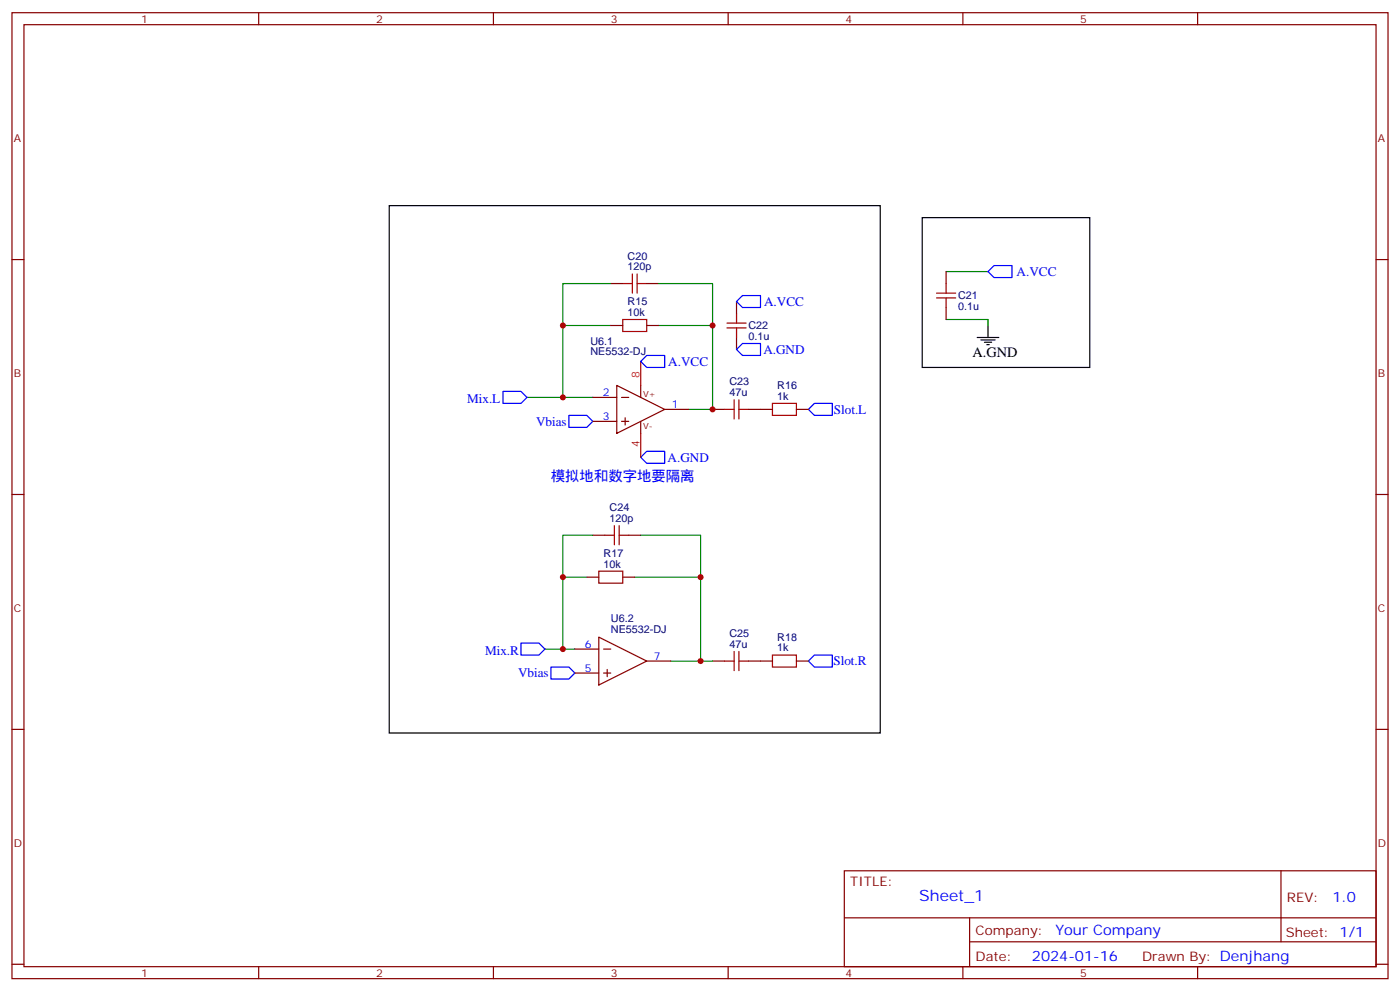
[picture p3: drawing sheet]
<svg xmlns="http://www.w3.org/2000/svg" width="412mm" height="292mm" viewBox="0 0 412 292" stroke-linecap="round" stroke-linejoin="round" font-family="sans-serif">
<g fill="none" stroke="#870000" stroke-width=".35">
<path d="M3.5 3.7h405.4v284.4h-405.4zM7.1 7.3h398.2v277.3h-398.2zM76.2 3.7v3.6M145.3 3.7v3.6M214.5 3.7v3.6M283.6 3.7v3.6M352.8 3.7v3.6M3.5 76.4h3.6M278.7 79.9v3.6M405.3 76.4h3.6M179.9 83.5h3.5M179.9 95.8h3.5"/>
<path d="M190.5 83.5h3.5M190.5 95.8h3.5M217 88.8v3.5M217 99.3v3.6M278.7 90.5v3.6M174.6 117h7.1M181.7 113.5l14.1 7-14.1 7.1zM183.1 117h2.1M188.7 113.5v3.5M174.6 124h7.1M183.1 124h2.1M184.1 123v2.1"/>
<path d="M188.7 124v3.6M195.8 120.5h7M209.9 120.5h3.5M220.5 120.5h7M234.6 120.5h3.5M3.5 145.6h3.6M174.6 157.6h3.6M185.2 157.6h3.5M405.3 145.6h3.6M172.9 169.9h3.5M183.4 169.9h3.6M169.3 191.1h7.1"/>
<path d="M169.3 198.1h7.1M176.4 187.5l14.1 7.1-14.1 7zM177.8 191.1h2.1M177.8 198.1h2.1M178.9 197.1v2.1M190.5 194.6h7.1M209.9 194.6h3.5M220.5 194.6h7M234.6 194.6h3.5M3.5 214.7h3.6M405.3 214.7h3.6M248.7 256.3h156.6v28.3h-156.6z"/>
<path d="M377.3 256.4v20.8M248.7 270.2h156.5M285.6 277.2h119.6M285.6 270.2v14.1M3.5 283.8h3.6M76.2 284.6v3.5M145.3 284.6v3.5M214.5 284.6v3.5M283.6 284.6v3.5M352.8 284.6v3.5M405.3 283.8h3.6"/>
</g>
<path d="M114.7 60.5h144.6v155.3h-144.6zM271.6 64.1h49.4v44.1h-49.4zM287.9 99.3h6.3M291 95.8v3.5M288.9 100h4.3M290 100.8h2.1M290.7 101.5h.7" fill="none" stroke="#000" stroke-width=".35"/>
<g fill="none" stroke="#008700" stroke-width=".35">
<path d="M278.7 79.9h12.3M179.9 95.8h-14.1v21.2M179.9 83.5h-14.1v12.3M194 95.8h15.9v24.7h-7.1M194 83.5h15.9v12.3M278.7 94.1h12.3v1.7M155.2 117h19.4M174.6 157.6h-8.8v12.3M188.7 157.6h17.7v12.3M172.9 169.9h-7.1v21.2M187 169.9h19.4v24.7h-8.8M160.5 191.1h8.8"/>
<path d="M206.4 194.6h3.5"/>
</g>
<g fill="none" stroke="#a10000" stroke-width=".35">
<path d="M183.4 94.1h7.1v3.5h-7.1zM183.4 83.5h2.9M186.3 80.6v5.7M187.7 83.5h2.8M187.7 80.6v5.7M214.1 96.5h5.7M214.1 95.1h5.7M217 92.3v2.8M217 96.5v2.8M275.9 87.7h5.6M275.9 86.3h5.6M278.7 83.5v2.8"/>
<path d="M278.7 87.7v2.8M216.3 117.7v5.6M217.7 117.7v5.6M227.5 118.7h7.1v3.6h-7.1zM213.4 120.5h2.9M217.7 120.5h2.8M178.2 157.6h2.8M181 154.7v5.7M182.4 157.6h2.8M182.4 154.7v5.7M176.4 168.1h7v3.6h-7zM213.4 194.6h2.9"/>
<path d="M216.3 191.8v5.6M217.7 194.6h2.8M217.7 191.8v5.6M227.5 192.8h7.1v3.6h-7.1z"/>
</g>
<path d="M292.8 78.2h5.3v3.5h-5.3l-1.8-1.8zM218.7 87h5.3v3.5h-5.3l-1.7-1.7zM148.2 115.2h5.3l1.7 1.8-1.7 1.7h-5.3zM190.5 104.6h5.3v3.6h-5.3l-1.8-1.8zM217 102.9l1.7-1.8h5.3v3.5h-5.3zM239.9 118.7h5.3v3.6h-5.3l-1.8-1.8zM167.6 122.3h5.3l1.7 1.7-1.7 1.8h-5.3zM188.7 134.6l1.8-1.7h5.3v3.5h-5.3zM153.5 189.3h5.2l1.8 1.8-1.8 1.7h-5.2zM162.3 196.4h5.3l1.7 1.7-1.7 1.8h-5.3zM239.9 192.8h5.3v3.6h-5.3l-1.8-1.8z" fill="none" stroke="#00f" stroke-width=".35"/>
<path d="M188.7 106.4v7.1M188.7 127.6v7" fill="none" stroke="#f00" stroke-width=".35"/>
<g fill="#c00">
<circle cx="209.9" cy="120.5" r=".88"/>
<circle cx="206.4" cy="194.6" r=".88"/>
<circle cx="209.9" cy="95.8" r=".88"/>
<circle cx="206.4" cy="169.9" r=".88"/>
<circle cx="165.8" cy="117" r=".88"/>
<circle cx="165.8" cy="95.8" r=".88"/>
<circle cx="165.8" cy="191.1" r=".88"/>
<circle cx="165.8" cy="169.9" r=".88"/>
</g>
<text font-size="4.6" fill="#00f" x="270.8" y="265.4">Sheet_1</text>
<text font-size="4.2" x="286.5" y="105">A.GND</text>
<g font-size="4.2" fill="#00f">
<text x="162.3" y="141.7">模拟地和数字地要隔离</text>
<text x="392.5" y="265.6">1.0</text>
<text x="310.9" y="275.2">Your Company</text>
<text x="304" y="283">2024-01-16</text>
</g>
<g font-size="3.9" fill="#00f">
<text x="299.5" y="81.2">A.VCC</text>
<text x="225.1" y="90">A.VCC</text>
<text x="196.9" y="107.7">A.VCC</text>
<text x="224.9" y="104.1">A.GND</text>
<text x="137.6" y="118.7">Mix.L</text>
<text x="157.9" y="125.3">Vbias</text>
<text x="245.6" y="121.7">Slot.L</text>
<text x="196.6" y="135.9">A.GND</text>
<text x="142.9" y="192.8">Mix.R</text>
<text x="245.5" y="195.9">Slot.R</text>
<text x="152.6" y="199.4">Vbias</text>
</g>
<g font-size="3.9" fill="#800">
<text x="250.5" y="260.9">TITLE:</text>
<text x="379.1" y="265.6">REV:</text>
<text x="287.4" y="275.1">Company:</text>
<text x="378.7" y="275.7">Sheet: 1/1</text>
<text x="287.4" y="282.8">Date:</text>
<text x="336.4" y="282.9">Drawn By: Denjhang</text>
</g>
<g font-size="3.2" fill="#800">
<text x="41.6" y="6.7">1</text>
<text x="110.8" y="6.7">2</text>
<text x="179.9" y="6.7">3</text>
<text x="249.1" y="6.7">4</text>
<text x="318.2" y="6.7">5</text>
<text x="4.1" y="41.8">A</text>
<text x="405.9" y="41.8">A</text>
<text x="4.1" y="111">B</text>
<text x="405.9" y="111">B</text>
<text x="4.1" y="180.1">C</text>
<text x="405.9" y="180.1">C</text>
<text x="4.1" y="249.3">D</text>
<text x="405.9" y="249.3">D</text>
<text x="41.6" y="287.5">1</text>
<text x="110.8" y="287.5">2</text>
<text x="179.9" y="287.5">3</text>
<text x="249.1" y="287.5">4</text>
<text x="318.2" y="287.5">5</text>
</g>
<g font-size="3.2" fill="#000080">
<text x="184.9" y="76.4">C20</text>
<text x="184.9" y="79.6">120p</text>
<text x="184.9" y="89.8">R15</text>
<text x="282.2" y="88.1">C21</text>
<text x="184.9" y="93">10k</text>
<text x="282.2" y="91.3">0.1u</text>
<text x="173.9" y="101.4">U6.1</text>
<text x="220.5" y="100.1">0.1u</text>
<text x="220.5" y="96.9">C22</text>
<text x="173.9" y="104.6">NE5532-DJ</text>
<text x="214.9" y="113.4">C23</text>
<text x="214.9" y="116.6">47u</text>
<text x="229" y="117.7">1k</text>
<text x="229" y="114.6">R16</text>
<text x="179.6" y="153.7">120p</text>
<text x="179.6" y="150.5">C24</text>
<text x="177.8" y="167.1">10k</text>
<text x="177.8" y="163.9">R17</text>
<text x="180" y="183.2">U6.2</text>
<text x="180" y="186.4">NE5532-DJ</text>
<text x="214.9" y="190.7">47u</text>
<text x="214.9" y="187.5">C25</text>
<text x="229" y="191.8">1k</text>
<text x="229" y="188.7">R18</text>
</g>
<g font-size="3.2" fill="#f00">
<text x="188.4" y="111.3" transform="rotate(-90 188.4 111.3)">8</text>
<text x="188.4" y="131.7" transform="rotate(-90 188.4 131.7)">4</text>
</g>
<g font-size="3.2" fill="#00f">
<text x="177.5" y="116.6">2</text>
<text x="177.5" y="123.7">3</text>
<text x="197.9" y="120.2">1</text>
<text x="172.3" y="190.7">6</text>
<text x="172.3" y="197.8">5</text>
<text x="192.6" y="194.2">7</text>
</g>
<g font-size="2.5" fill="#800">
<text x="189.4" y="117">V+</text>
<text x="189.4" y="126.2">V-</text>
</g>
</svg>
